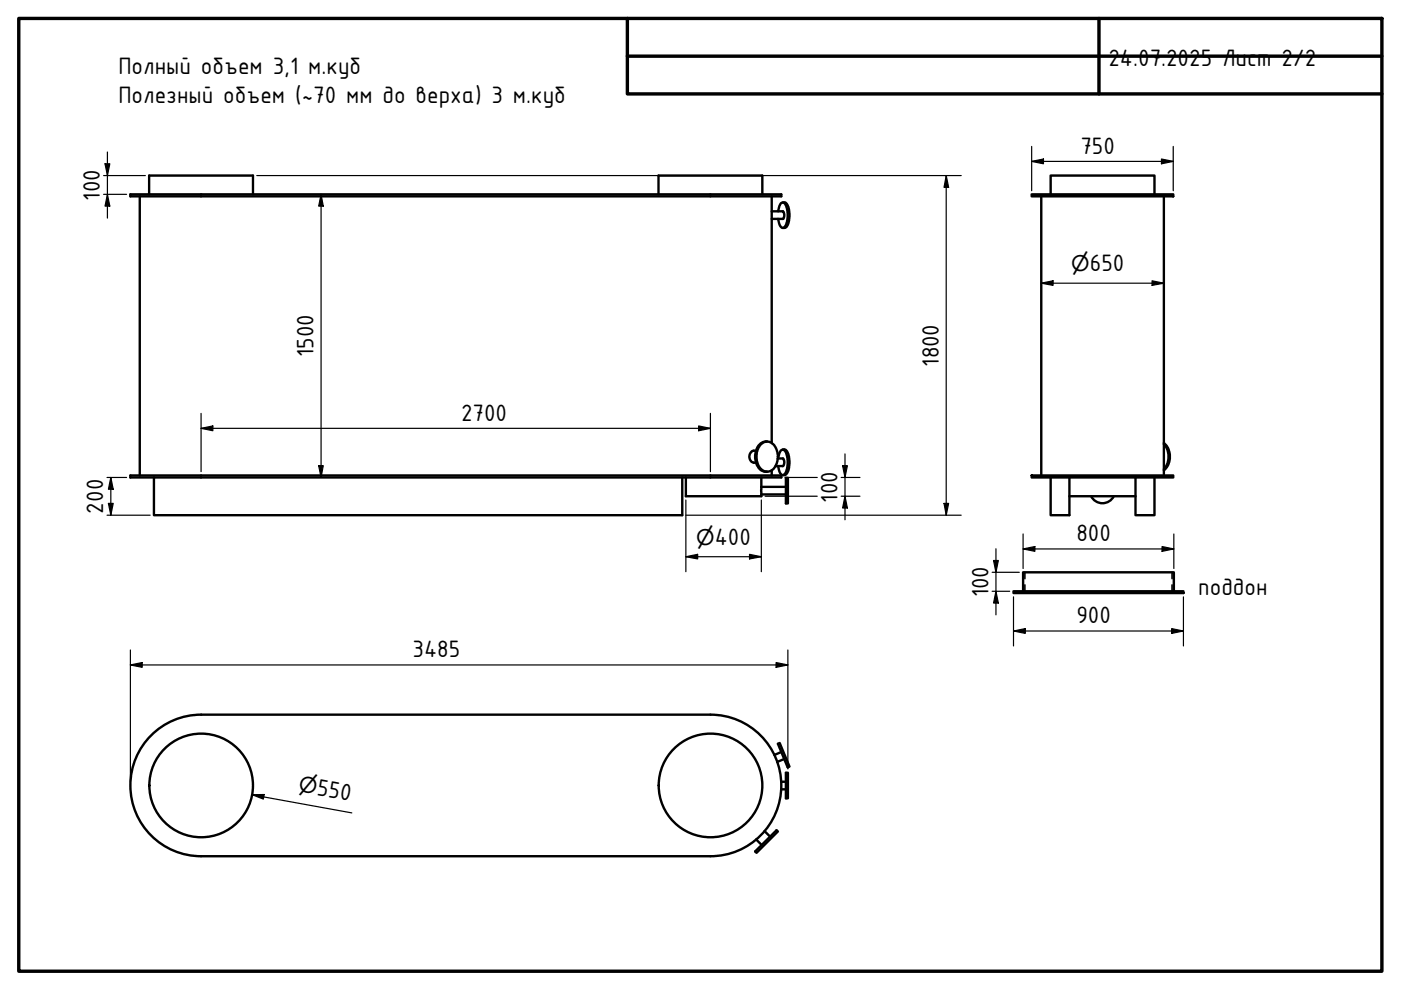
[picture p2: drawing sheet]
<svg xmlns="http://www.w3.org/2000/svg" width="297mm" height="210mm" viewBox="0 0 297 210" stroke-linecap="round" stroke-linejoin="round" font-family="sans-serif">
<!-- layer: Visible (ISO) -->
<g fill="none" stroke="#000" stroke-width=".51">
<path d="M27.6 41.2h138.1v.4h-138.1zM29.6 41.6v59.2M31.6 41.2v-4h22v4M139.6 41.2v-4h22v4M163.6 44.8h2.4a1.24 1.24 0 0 1 0 1.6h-2.4M163.6 41.6v52.4M165 44.8a2.04 2.04 0 0 1 .9-1.9 1.58 1.58 0 0 1 1 1.7 3.8 3.8 0 0 1-.8 3.7 1.41 1.41 0 0 1-1-1.5l-.1-.4M166 42.9h.3a2 2 0 0 1 1 2.2 3.2 3.2 0 0 1-.9 3.2h-.4M218.7 41.2h30.1v.4h-30.1zM220.8 41.6v59.2M222.8 41.2v-4h22v4M246.8 41.6v59.2"/>
<path d="M160.3 95.6h-.5a1.33 1.33 0 0 0-.9 1.2 1.33 1.33 0 0 0 .9 1.3h.5M161.2 94.3a1.91 1.91 0 0 1 1.9-.6 1.91 1.91 0 0 1 1.4 1.4 3.8 3.8 0 0 1-1.2 4.8 2.34 2.34 0 0 1-2.9-2.5l.1-1.6zM162.6 93.6a2.59 2.59 0 0 0-2.5 2.7 3.3 3.3 0 0 0 2 3.7h.5M163.6 99.7v1.1M164.9 97.2h1.1a1.24 1.24 0 0 1 0 1.6h-1.6M165 97.2a2.11 2.11 0 0 1 1-1.9 2.78 2.78 0 0 1 1 2.7 2.78 2.78 0 0 1-1 2.7 1.59 1.59 0 0 1-1-1.7v-.2M166 95.3h.3a2.13 2.13 0 0 1 1 2.2 3.5 3.5 0 0 1-.8 3.2h-.5M246.8 94.2a4.1 4.1 0 0 1 0 5.3M246.8 94a3.9 3.9 0 0 1 0 5.7M27.6 100.8h138.1v.4h-138.1zM32.6 101.2v8h112.1v-8M145.4 101.2v4h16v-.4"/>
<path d="M161.4 103.2v1.6M161.4 103.2h5.2M161.4 104.8h5.2M161.4 101.2v2M166.6 101.3h.4v5.4h-.4zM218.7 100.8h30.1v.4h-30.1zM222.8 101.2v8h3.9v-8M226.7 105.2h14M231.3 105.2a2.69 2.69 0 0 0 2.4 1.5 2.69 2.69 0 0 0 2.5-1.5M240.7 101.2v8h4.1v-8M214.9 125.4h36v.3h-36zM216.9 125.4v-4.1h32v4.1"/>
<path d="M42.6 151.5h108a15 15 0 0 1 15.1 15 15 15 0 0 1-15.1 15h-108M42.7 151.5a15 15 0 0 0-15.1 15 15 15 0 0 0 15.1 15M164.9 157.7l.4-.2 2.1 5-.4 .2zM165.7 159.4l-1.5 .7M160.3 178l1.2 1.2M162.1 176.2l1.2 1.2M165.6 165.7h1M165.6 167.4h1M166.3 160.9l-1.5 .7M166.6 163.8h.4v5.5h-.4zM160.1 180.5l4.5-4.5 .3 .3-4.5 4.5z"/>
<circle cx="42.7" cy="166.5" r="11"/>
<circle cx="150.6" cy="166.5" r="11"/>
</g>
<!-- layer: Hidden (ISO) -->
<path d="M217.3 121.3v1.4M217.3 124v1.4M248.5 121.3v1.4M248.5 124v1.4" fill="none" stroke="#000" stroke-width=".34"/>
<!-- layer: Border (ISO) -->
<path d="M4 3.9h289v202h-289zM133 3.9v16h160M133 11.9h160M233 3.9v16" fill="none" stroke="#000" stroke-width=".72"/>
<!-- layer: Dimension (ISO) -->
<g fill="none" stroke="#000" stroke-width=".25">
<path d="M22 37.2h8.8M22.3 34.7h1l-.5 2.5zM22.8 32.2v14M54.4 37.2h149.4M200.6 37.2l.5 2.5h-.9zM200.6 37.2v72M218.7 34.2l2.5-.5v1zM218.7 34.2h30.1M218.7 31v9.4M246.3 33.7l2.5 .5-2.5 .5zM248.8 31v9.4M22 41.2h4.8"/>
<path d="M22.8 41.2l.5 2.5h-1zM68.1 41.2l.4 2.5h-.9zM68.1 41.2v60M244.3 59.5l2.5 .5-2.5 .5zM220.8 60l2.5-.5v1zM220.8 60h26M42.6 90.8l2.5-.5v1zM42.6 90.8h108M42.6 87.6v12.4M67.6 98.7h.9l-.4 2.5zM148.1 90.3l2.5 .5-2.5 .5zM150.6 87.6v12.4"/>
<path d="M178.6 98.7h1.1l-.5 2.5zM179.2 96.2v14M22.7 109.2h9.1M22.7 101.2h4.1M23 106.7h1l-.5 2.5zM23.5 101.2l.5 2.5h-1zM23.5 101.2v8M145.4 118l2.5-.5v1zM145.4 109.2h58.4M145.4 118h16M145.4 106v15.2M158.9 117.5l2.5 .5-2.5 .5z"/>
<path d="M161.4 106v15.2M162.2 105.2h11.1M166.5 101.2h6.8M178.4 101.2h3.9M178.4 105.2h3.9M179.2 105.2l.5 2.5h-1.1zM200.2 106.7h.9l-.5 2.5zM210.7 118.8h1l-.5 2.5zM211.2 116.3v14.1M216.9 116.4l2.5-.5v1zM216.9 116.4h32M216.9 113.2v7.3"/>
<path d="M246.4 115.9l2.5 .5-2.5 .5zM248.9 113.2v7.3M27.6 137.8v27.9M167 137.8v25.2M210.4 125.4h3.7M210.4 121.3h5.7M211.2 125.4l.5 2.5h-1zM214.9 133.8l2.5-.5v1zM214.9 133.8h36M214.9 126.5v10.5M248.4 133.3l2.5 .5-2.5 .5zM250.9 126.5v10.5"/>
<path d="M27.6 141l2.5-.5v1zM27.6 141h139.4M164.5 140.5l2.5 .5-2.5 .5zM53.5 168.5h2.5l-.2 .9zM53.5 168.5l21.1 3.9"/>
</g>
<g fill="#000">
<path d="M22.3 34.7h1l-.5 2.5zM200.6 37.2l.5 2.5h-.9zM218.7 34.2l2.5-.5v1zM246.3 33.7l2.5 .5-2.5 .5zM22.8 41.2l.5 2.5h-1zM68.1 41.2l.4 2.5h-.9zM220.8 60l2.5-.5v1zM244.3 59.5l2.5 .5-2.5 .5zM42.6 90.8l2.5-.5v1zM67.6 98.7h.9l-.4 2.5zM148.1 90.3l2.5 .5-2.5 .5zM178.6 98.7h1.1l-.5 2.5z"/>
<path d="M23 106.7h1l-.5 2.5zM23.5 101.2l.5 2.5h-1zM145.4 118l2.5-.5v1zM158.9 117.5l2.5 .5-2.5 .5zM179.2 105.2l.5 2.5h-1.1zM200.2 106.7h.9l-.5 2.5zM210.7 118.8h1l-.5 2.5zM216.9 116.4l2.5-.5v1zM246.4 115.9l2.5 .5-2.5 .5zM211.2 125.4l.5 2.5h-1zM214.9 133.8l2.5-.5v1zM248.4 133.3l2.5 .5-2.5 .5z"/>
<path d="M27.6 141l2.5-.5v1zM164.5 140.5l2.5 .5-2.5 .5zM53.5 168.5h2.5l-.2 .9z"/>
</g>
<g font-size="5.4">
<text x="25.1" y="15.7">Полный объем 3,1 м.куб</text>
<text x="235" y="13.9">24.07.2025 Лист 2/2</text>
<text x="25.1" y="21.9">Полезный объем (~70 мм до верха) 3 м.куб</text>
<text x="229.1" y="32.6">750</text>
<text x="21.2" y="42.6" transform="rotate(-90 21.2 42.6)">100</text>
<text x="231.1" y="57.5">650</text>
<text x="66.5" y="75.8" transform="rotate(-90 66.5 75.8)">1500</text>
<text x="199.1" y="77.8" transform="rotate(-90 199.1 77.8)">1800</text>
<text x="97.7" y="89.2">2700</text>
<text x="177.5" y="106.6" transform="rotate(-90 177.5 106.6)">100</text>
<text x="21.9" y="108.9" transform="rotate(-90 21.9 108.9)">200</text>
<text x="151.6" y="115.5">400</text>
<text x="228.2" y="114.8">800</text>
<text x="209.5" y="126.7" transform="rotate(-90 209.5 126.7)">100</text>
<text x="254" y="126.1">поддон</text>
<text x="228.2" y="132.2">900</text>
<text x="87.5" y="139.4">3485</text>
<text x="67" y="168.5" transform="rotate(10 67 168.5)">550</text>
</g>
<g font-size="4.6">
<text x="227.1" y="57.5">⌀</text>
<text x="147.6" y="115.5">⌀</text>
<text x="63.2" y="167.8" transform="rotate(10 63.2 167.8)">⌀</text>
</g>
</svg>
